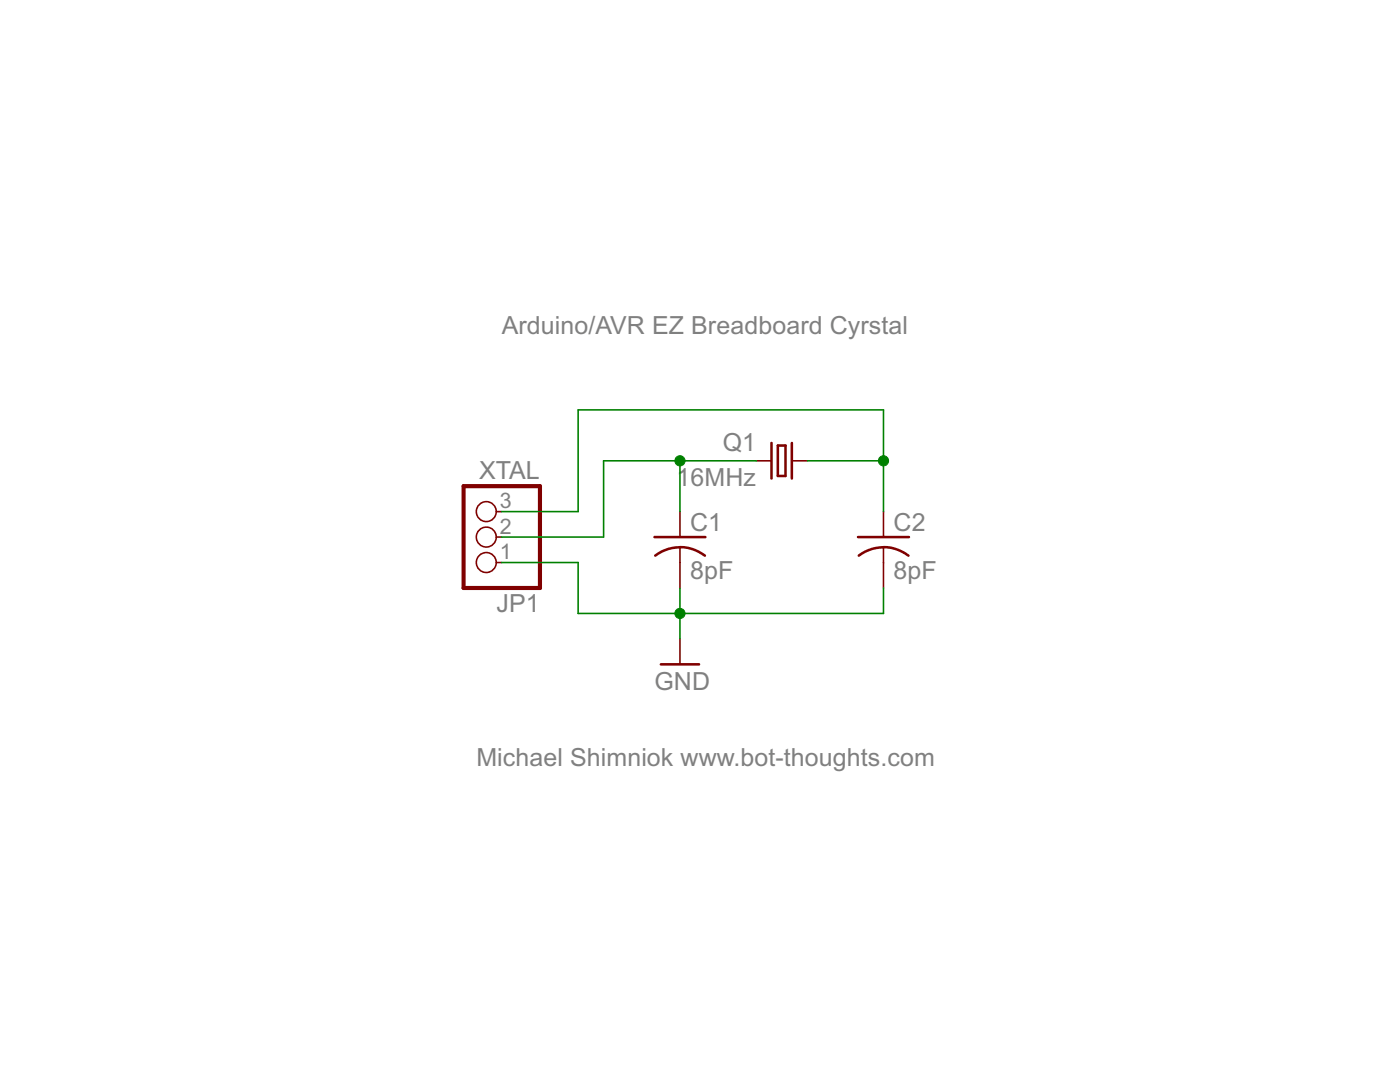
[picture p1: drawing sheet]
<?xml version="1.0" encoding="utf-8"?>
<!DOCTYPE eagle SYSTEM "eagle.dtd">
<eagle version="6.4">
<drawing>
<settings>
<setting alwaysvectorfont="no"/>
<setting verticaltext="up"/>
</settings>
<grid distance="0.1" unitdist="inch" unit="inch" style="lines" multiple="1" display="no" altdistance="0.01" altunitdist="inch" altunit="inch"/>
<schematic xreflabel="%F%N/%S.%C%R" xrefpart="/%S.%C%R">
<libraries>
<library name="mes_crystal">
<symbols>
<symbol name="Q">
<wire x1="1.016" y1="0" x2="2.54" y2="0" width="0.1524" layer="94"/>
<wire x1="-2.54" y1="0" x2="-1.016" y2="0" width="0.1524" layer="94"/>
<wire x1="-0.381" y1="1.524" x2="-0.381" y2="-1.524" width="0.254" layer="94"/>
<wire x1="-0.381" y1="-1.524" x2="0.381" y2="-1.524" width="0.254" layer="94"/>
<wire x1="0.381" y1="-1.524" x2="0.381" y2="1.524" width="0.254" layer="94"/>
<wire x1="0.381" y1="1.524" x2="-0.381" y2="1.524" width="0.254" layer="94"/>
<wire x1="1.016" y1="1.778" x2="1.016" y2="-1.778" width="0.254" layer="94"/>
<wire x1="-1.016" y1="1.778" x2="-1.016" y2="-1.778" width="0.254" layer="94"/>
<text x="2.54" y="1.016" size="1.778" layer="95">&gt;NAME</text>
<text x="2.54" y="-2.54" size="1.778" layer="96">&gt;VALUE</text>
<text x="-2.159" y="-1.143" size="0.8636" layer="93">1</text>
<text x="1.524" y="-1.143" size="0.8636" layer="93">2</text>
<pin name="2" x="2.54" y="0" visible="off" length="point" direction="pas" swaplevel="1" rot="R180"/>
<pin name="1" x="-2.54" y="0" visible="off" length="point" direction="pas" swaplevel="1"/>
</symbol>
</symbols>
<devicesets>
<deviceset name="CRYSTAL" prefix="Q" uservalue="yes">
<gates>
<gate name="G$1" symbol="Q" x="0" y="0"/>
</gates>
<devices>
<device name="HC49S" package="HC49/S">
<connects>
<connect gate="G$1" pin="1" pad="1"/>
<connect gate="G$1" pin="2" pad="2"/>
</connects>
<technologies>
<technology name="">
<attribute name="MF" value="" constant="no"/>
<attribute name="MPN" value="" constant="no"/>
<attribute name="OC_FARNELL" value="1667008" constant="no"/>
<attribute name="OC_NEWARK" value="unknown" constant="no"/>
</technology>
</technologies>
</device>
<device name="HC49GW" package="HC49GW">
<connects>
<connect gate="G$1" pin="1" pad="1"/>
<connect gate="G$1" pin="2" pad="2"/>
</connects>
<technologies>
<technology name="">
<attribute name="MF" value="" constant="no"/>
<attribute name="MPN" value="" constant="no"/>
<attribute name="OC_FARNELL" value="unknown" constant="no"/>
<attribute name="OC_NEWARK" value="unknown" constant="no"/>
</technology>
</technologies>
</device>
<device name="HC49U-H" package="HC49U-H">
<connects>
<connect gate="G$1" pin="1" pad="1"/>
<connect gate="G$1" pin="2" pad="2"/>
</connects>
<technologies>
<technology name="">
<attribute name="MF" value="" constant="no"/>
<attribute name="MPN" value="" constant="no"/>
<attribute name="OC_FARNELL" value="1666973" constant="no"/>
<attribute name="OC_NEWARK" value="unknown" constant="no"/>
</technology>
</technologies>
</device>
<device name="HC49U-V" package="HC49U-V">
<connects>
<connect gate="G$1" pin="1" pad="1"/>
<connect gate="G$1" pin="2" pad="2"/>
</connects>
<technologies>
<technology name="">
<attribute name="MF" value="" constant="no"/>
<attribute name="MPN" value="" constant="no"/>
<attribute name="OC_FARNELL" value="1666969" constant="no"/>
<attribute name="OC_NEWARK" value="unknown" constant="no"/>
</technology>
</technologies>
</device>
<device name="HC49U70" package="HC49U70">
<connects>
<connect gate="G$1" pin="1" pad="1"/>
<connect gate="G$1" pin="2" pad="2"/>
</connects>
<technologies>
<technology name="">
<attribute name="MF" value="" constant="no"/>
<attribute name="MPN" value="" constant="no"/>
<attribute name="OC_FARNELL" value="unknown" constant="no"/>
<attribute name="OC_NEWARK" value="unknown" constant="no"/>
</technology>
</technologies>
</device>
<device name="HC49UP" package="HC49UP">
<connects>
<connect gate="G$1" pin="1" pad="1"/>
<connect gate="G$1" pin="2" pad="2"/>
</connects>
<technologies>
<technology name="">
<attribute name="MF" value="" constant="no"/>
<attribute name="MPN" value="" constant="no"/>
<attribute name="OC_FARNELL" value="unknown" constant="no"/>
<attribute name="OC_NEWARK" value="unknown" constant="no"/>
</technology>
</technologies>
</device>
<device name="HC18U-V" package="HC18U-V">
<connects>
<connect gate="G$1" pin="1" pad="1"/>
<connect gate="G$1" pin="2" pad="2"/>
</connects>
<technologies>
<technology name="">
<attribute name="MF" value="" constant="no"/>
<attribute name="MPN" value="" constant="no"/>
<attribute name="OC_FARNELL" value="unknown" constant="no"/>
<attribute name="OC_NEWARK" value="unknown" constant="no"/>
</technology>
</technologies>
</device>
<device name="HC33U-V" package="HC33U-V">
<connects>
<connect gate="G$1" pin="1" pad="1"/>
<connect gate="G$1" pin="2" pad="2"/>
</connects>
<technologies>
<technology name="">
<attribute name="MF" value="" constant="no"/>
<attribute name="MPN" value="" constant="no"/>
<attribute name="OC_FARNELL" value="unknown" constant="no"/>
<attribute name="OC_NEWARK" value="unknown" constant="no"/>
</technology>
</technologies>
</device>
<device name="SM49" package="SM49">
<connects>
<connect gate="G$1" pin="1" pad="1"/>
<connect gate="G$1" pin="2" pad="2"/>
</connects>
<technologies>
<technology name="">
<attribute name="MF" value="" constant="no"/>
<attribute name="MPN" value="" constant="no"/>
<attribute name="OC_FARNELL" value="unknown" constant="no"/>
<attribute name="OC_NEWARK" value="unknown" constant="no"/>
</technology>
</technologies>
</device>
<device name="TC26H" package="TC26H">
<connects>
<connect gate="G$1" pin="1" pad="1"/>
<connect gate="G$1" pin="2" pad="2"/>
</connects>
<technologies>
<technology name="">
<attribute name="MF" value="" constant="no"/>
<attribute name="MPN" value="" constant="no"/>
<attribute name="OC_FARNELL" value="unknown" constant="no"/>
<attribute name="OC_NEWARK" value="unknown" constant="no"/>
</technology>
</technologies>
</device>
<device name="TC26V" package="TC26V">
<connects>
<connect gate="G$1" pin="1" pad="1"/>
<connect gate="G$1" pin="2" pad="2"/>
</connects>
<technologies>
<technology name="">
<attribute name="MF" value="" constant="no"/>
<attribute name="MPN" value="" constant="no"/>
<attribute name="OC_FARNELL" value="unknown" constant="no"/>
<attribute name="OC_NEWARK" value="unknown" constant="no"/>
</technology>
</technologies>
</device>
<device name="TC38H" package="TC38H">
<connects>
<connect gate="G$1" pin="1" pad="1"/>
<connect gate="G$1" pin="2" pad="2"/>
</connects>
<technologies>
<technology name="">
<attribute name="MF" value="" constant="no"/>
<attribute name="MPN" value="" constant="no"/>
<attribute name="OC_FARNELL" value="unknown" constant="no"/>
<attribute name="OC_NEWARK" value="unknown" constant="no"/>
</technology>
</technologies>
</device>
<device name="68SMX" package="86SMX">
<connects>
<connect gate="G$1" pin="1" pad="1"/>
<connect gate="G$1" pin="2" pad="4"/>
</connects>
<technologies>
<technology name="">
<attribute name="MF" value="" constant="no"/>
<attribute name="MPN" value="" constant="no"/>
<attribute name="OC_FARNELL" value="6344860" constant="no"/>
<attribute name="OC_NEWARK" value="unknown" constant="no"/>
</technology>
</technologies>
</device>
<device name="MM20SS" package="MM20SS">
<connects>
<connect gate="G$1" pin="1" pad="1"/>
<connect gate="G$1" pin="2" pad="4"/>
</connects>
<technologies>
<technology name="">
<attribute name="MF" value="" constant="no"/>
<attribute name="MPN" value="" constant="no"/>
<attribute name="OC_FARNELL" value="unknown" constant="no"/>
<attribute name="OC_NEWARK" value="unknown" constant="no"/>
</technology>
</technologies>
</device>
<device name="MM39SL" package="MM39SL">
<connects>
<connect gate="G$1" pin="1" pad="1"/>
<connect gate="G$1" pin="2" pad="4"/>
</connects>
<technologies>
<technology name="">
<attribute name="MF" value="" constant="no"/>
<attribute name="MPN" value="" constant="no"/>
<attribute name="OC_FARNELL" value="unknown" constant="no"/>
<attribute name="OC_NEWARK" value="unknown" constant="no"/>
</technology>
</technologies>
</device>
<device name="CTS406" package="CTS406">
<connects>
<connect gate="G$1" pin="1" pad="1"/>
<connect gate="G$1" pin="2" pad="3"/>
</connects>
<technologies>
<technology name="">
<attribute name="MF" value="" constant="no"/>
<attribute name="MPN" value="" constant="no"/>
<attribute name="OC_FARNELL" value="unknown" constant="no"/>
<attribute name="OC_NEWARK" value="unknown" constant="no"/>
</technology>
</technologies>
</device>
<device name="NDK5X3" package="NDK_2PAD_5X3">
<connects>
<connect gate="G$1" pin="1" pad="P$1"/>
<connect gate="G$1" pin="2" pad="P$2"/>
</connects>
<technologies>
<technology name=""/>
</technologies>
</device>
</devices>
</deviceset>
</devicesets>
</library>
<library name="rcl">
<symbols>
<symbol name="C-US">
<wire x1="-2.54" y1="0" x2="2.54" y2="0" width="0.254" layer="94"/>
<wire x1="0" y1="-1.016" x2="0" y2="-2.54" width="0.1524" layer="94"/>
<wire x1="0" y1="-1" x2="2.4892" y2="-1.8542" width="0.254" layer="94" curve="-37.878202"/>
<wire x1="-2.4668" y1="-1.8504" x2="0" y2="-1.0161" width="0.254" layer="94" curve="-37.373024"/>
<text x="1.016" y="0.635" size="1.778" layer="95">&gt;NAME</text>
<text x="1.016" y="-4.191" size="1.778" layer="96">&gt;VALUE</text>
<pin name="1" x="0" y="2.54" visible="off" length="short" direction="pas" swaplevel="1" rot="R270"/>
<pin name="2" x="0" y="-5.08" visible="off" length="short" direction="pas" swaplevel="1" rot="R90"/>
</symbol>
</symbols>
<devicesets>
<deviceset name="C-US" prefix="C" uservalue="yes">
<gates>
<gate name="G$1" symbol="C-US" x="0" y="0"/>
</gates>
<devices>
<device name="C0402" package="C0402">
<connects>
<connect gate="G$1" pin="1" pad="1"/>
<connect gate="G$1" pin="2" pad="2"/>
</connects>
<technologies>
<technology name=""/>
</technologies>
</device>
<device name="C0504" package="C0504">
<connects>
<connect gate="G$1" pin="1" pad="1"/>
<connect gate="G$1" pin="2" pad="2"/>
</connects>
<technologies>
<technology name=""/>
</technologies>
</device>
<device name="C0603" package="C0603">
<connects>
<connect gate="G$1" pin="1" pad="1"/>
<connect gate="G$1" pin="2" pad="2"/>
</connects>
<technologies>
<technology name=""/>
</technologies>
</device>
<device name="C0805" package="C0805">
<connects>
<connect gate="G$1" pin="1" pad="1"/>
<connect gate="G$1" pin="2" pad="2"/>
</connects>
<technologies>
<technology name=""/>
</technologies>
</device>
<device name="C1005" package="C1005">
<connects>
<connect gate="G$1" pin="1" pad="1"/>
<connect gate="G$1" pin="2" pad="2"/>
</connects>
<technologies>
<technology name=""/>
</technologies>
</device>
<device name="C1206" package="C1206">
<connects>
<connect gate="G$1" pin="1" pad="1"/>
<connect gate="G$1" pin="2" pad="2"/>
</connects>
<technologies>
<technology name=""/>
</technologies>
</device>
<device name="C1210" package="C1210">
<connects>
<connect gate="G$1" pin="1" pad="1"/>
<connect gate="G$1" pin="2" pad="2"/>
</connects>
<technologies>
<technology name=""/>
</technologies>
</device>
<device name="C1310" package="C1310">
<connects>
<connect gate="G$1" pin="1" pad="1"/>
<connect gate="G$1" pin="2" pad="2"/>
</connects>
<technologies>
<technology name=""/>
</technologies>
</device>
<device name="C1608" package="C1608">
<connects>
<connect gate="G$1" pin="1" pad="1"/>
<connect gate="G$1" pin="2" pad="2"/>
</connects>
<technologies>
<technology name=""/>
</technologies>
</device>
<device name="C1812" package="C1812">
<connects>
<connect gate="G$1" pin="1" pad="1"/>
<connect gate="G$1" pin="2" pad="2"/>
</connects>
<technologies>
<technology name=""/>
</technologies>
</device>
<device name="C1825" package="C1825">
<connects>
<connect gate="G$1" pin="1" pad="1"/>
<connect gate="G$1" pin="2" pad="2"/>
</connects>
<technologies>
<technology name=""/>
</technologies>
</device>
<device name="C2012" package="C2012">
<connects>
<connect gate="G$1" pin="1" pad="1"/>
<connect gate="G$1" pin="2" pad="2"/>
</connects>
<technologies>
<technology name=""/>
</technologies>
</device>
<device name="C3216" package="C3216">
<connects>
<connect gate="G$1" pin="1" pad="1"/>
<connect gate="G$1" pin="2" pad="2"/>
</connects>
<technologies>
<technology name=""/>
</technologies>
</device>
<device name="C3225" package="C3225">
<connects>
<connect gate="G$1" pin="1" pad="1"/>
<connect gate="G$1" pin="2" pad="2"/>
</connects>
<technologies>
<technology name=""/>
</technologies>
</device>
<device name="C4532" package="C4532">
<connects>
<connect gate="G$1" pin="1" pad="1"/>
<connect gate="G$1" pin="2" pad="2"/>
</connects>
<technologies>
<technology name=""/>
</technologies>
</device>
<device name="C4564" package="C4564">
<connects>
<connect gate="G$1" pin="1" pad="1"/>
<connect gate="G$1" pin="2" pad="2"/>
</connects>
<technologies>
<technology name=""/>
</technologies>
</device>
<device name="025-024X044" package="C025-024X044">
<connects>
<connect gate="G$1" pin="1" pad="1"/>
<connect gate="G$1" pin="2" pad="2"/>
</connects>
<technologies>
<technology name=""/>
</technologies>
</device>
<device name="025-025X050" package="C025-025X050">
<connects>
<connect gate="G$1" pin="1" pad="1"/>
<connect gate="G$1" pin="2" pad="2"/>
</connects>
<technologies>
<technology name=""/>
</technologies>
</device>
<device name="025-030X050" package="C025-030X050">
<connects>
<connect gate="G$1" pin="1" pad="1"/>
<connect gate="G$1" pin="2" pad="2"/>
</connects>
<technologies>
<technology name=""/>
</technologies>
</device>
<device name="025-040X050" package="C025-040X050">
<connects>
<connect gate="G$1" pin="1" pad="1"/>
<connect gate="G$1" pin="2" pad="2"/>
</connects>
<technologies>
<technology name=""/>
</technologies>
</device>
<device name="025-050X050" package="C025-050X050">
<connects>
<connect gate="G$1" pin="1" pad="1"/>
<connect gate="G$1" pin="2" pad="2"/>
</connects>
<technologies>
<technology name=""/>
</technologies>
</device>
<device name="025-060X050" package="C025-060X050">
<connects>
<connect gate="G$1" pin="1" pad="1"/>
<connect gate="G$1" pin="2" pad="2"/>
</connects>
<technologies>
<technology name=""/>
</technologies>
</device>
<device name="C025_050-024X070" package="C025_050-024X070">
<connects>
<connect gate="G$1" pin="1" pad="1"/>
<connect gate="G$1" pin="2" pad="2"/>
</connects>
<technologies>
<technology name=""/>
</technologies>
</device>
<device name="025_050-025X075" package="C025_050-025X075">
<connects>
<connect gate="G$1" pin="1" pad="1"/>
<connect gate="G$1" pin="2" pad="2"/>
</connects>
<technologies>
<technology name=""/>
</technologies>
</device>
<device name="025_050-035X075" package="C025_050-035X075">
<connects>
<connect gate="G$1" pin="1" pad="1"/>
<connect gate="G$1" pin="2" pad="2"/>
</connects>
<technologies>
<technology name=""/>
</technologies>
</device>
<device name="025_050-045X075" package="C025_050-045X075">
<connects>
<connect gate="G$1" pin="1" pad="1"/>
<connect gate="G$1" pin="2" pad="2"/>
</connects>
<technologies>
<technology name=""/>
</technologies>
</device>
<device name="025_050-055X075" package="C025_050-055X075">
<connects>
<connect gate="G$1" pin="1" pad="1"/>
<connect gate="G$1" pin="2" pad="2"/>
</connects>
<technologies>
<technology name=""/>
</technologies>
</device>
<device name="050-024X044" package="C050-024X044">
<connects>
<connect gate="G$1" pin="1" pad="1"/>
<connect gate="G$1" pin="2" pad="2"/>
</connects>
<technologies>
<technology name=""/>
</technologies>
</device>
<device name="050-025X075" package="C050-025X075">
<connects>
<connect gate="G$1" pin="1" pad="1"/>
<connect gate="G$1" pin="2" pad="2"/>
</connects>
<technologies>
<technology name=""/>
</technologies>
</device>
<device name="050-045X075" package="C050-045X075">
<connects>
<connect gate="G$1" pin="1" pad="1"/>
<connect gate="G$1" pin="2" pad="2"/>
</connects>
<technologies>
<technology name=""/>
</technologies>
</device>
<device name="050-030X075" package="C050-030X075">
<connects>
<connect gate="G$1" pin="1" pad="1"/>
<connect gate="G$1" pin="2" pad="2"/>
</connects>
<technologies>
<technology name=""/>
</technologies>
</device>
<device name="050-050X075" package="C050-050X075">
<connects>
<connect gate="G$1" pin="1" pad="1"/>
<connect gate="G$1" pin="2" pad="2"/>
</connects>
<technologies>
<technology name=""/>
</technologies>
</device>
<device name="050-055X075" package="C050-055X075">
<connects>
<connect gate="G$1" pin="1" pad="1"/>
<connect gate="G$1" pin="2" pad="2"/>
</connects>
<technologies>
<technology name=""/>
</technologies>
</device>
<device name="050-075X075" package="C050-075X075">
<connects>
<connect gate="G$1" pin="1" pad="1"/>
<connect gate="G$1" pin="2" pad="2"/>
</connects>
<technologies>
<technology name=""/>
</technologies>
</device>
<device name="050H075X075" package="C050H075X075">
<connects>
<connect gate="G$1" pin="1" pad="1"/>
<connect gate="G$1" pin="2" pad="2"/>
</connects>
<technologies>
<technology name=""/>
</technologies>
</device>
<device name="075-032X103" package="C075-032X103">
<connects>
<connect gate="G$1" pin="1" pad="1"/>
<connect gate="G$1" pin="2" pad="2"/>
</connects>
<technologies>
<technology name=""/>
</technologies>
</device>
<device name="075-042X103" package="C075-042X103">
<connects>
<connect gate="G$1" pin="1" pad="1"/>
<connect gate="G$1" pin="2" pad="2"/>
</connects>
<technologies>
<technology name=""/>
</technologies>
</device>
<device name="075-052X106" package="C075-052X106">
<connects>
<connect gate="G$1" pin="1" pad="1"/>
<connect gate="G$1" pin="2" pad="2"/>
</connects>
<technologies>
<technology name=""/>
</technologies>
</device>
<device name="102-043X133" package="C102-043X133">
<connects>
<connect gate="G$1" pin="1" pad="1"/>
<connect gate="G$1" pin="2" pad="2"/>
</connects>
<technologies>
<technology name=""/>
</technologies>
</device>
<device name="102-054X133" package="C102-054X133">
<connects>
<connect gate="G$1" pin="1" pad="1"/>
<connect gate="G$1" pin="2" pad="2"/>
</connects>
<technologies>
<technology name=""/>
</technologies>
</device>
<device name="102-064X133" package="C102-064X133">
<connects>
<connect gate="G$1" pin="1" pad="1"/>
<connect gate="G$1" pin="2" pad="2"/>
</connects>
<technologies>
<technology name=""/>
</technologies>
</device>
<device name="102_152-062X184" package="C102_152-062X184">
<connects>
<connect gate="G$1" pin="1" pad="1"/>
<connect gate="G$1" pin="2" pad="2"/>
</connects>
<technologies>
<technology name=""/>
</technologies>
</device>
<device name="150-054X183" package="C150-054X183">
<connects>
<connect gate="G$1" pin="1" pad="1"/>
<connect gate="G$1" pin="2" pad="2"/>
</connects>
<technologies>
<technology name=""/>
</technologies>
</device>
<device name="150-064X183" package="C150-064X183">
<connects>
<connect gate="G$1" pin="1" pad="1"/>
<connect gate="G$1" pin="2" pad="2"/>
</connects>
<technologies>
<technology name=""/>
</technologies>
</device>
<device name="150-072X183" package="C150-072X183">
<connects>
<connect gate="G$1" pin="1" pad="1"/>
<connect gate="G$1" pin="2" pad="2"/>
</connects>
<technologies>
<technology name=""/>
</technologies>
</device>
<device name="150-084X183" package="C150-084X183">
<connects>
<connect gate="G$1" pin="1" pad="1"/>
<connect gate="G$1" pin="2" pad="2"/>
</connects>
<technologies>
<technology name=""/>
</technologies>
</device>
<device name="150-091X182" package="C150-091X182">
<connects>
<connect gate="G$1" pin="1" pad="1"/>
<connect gate="G$1" pin="2" pad="2"/>
</connects>
<technologies>
<technology name=""/>
</technologies>
</device>
<device name="225-062X268" package="C225-062X268">
<connects>
<connect gate="G$1" pin="1" pad="1"/>
<connect gate="G$1" pin="2" pad="2"/>
</connects>
<technologies>
<technology name=""/>
</technologies>
</device>
<device name="225-074X268" package="C225-074X268">
<connects>
<connect gate="G$1" pin="1" pad="1"/>
<connect gate="G$1" pin="2" pad="2"/>
</connects>
<technologies>
<technology name=""/>
</technologies>
</device>
<device name="225-087X268" package="C225-087X268">
<connects>
<connect gate="G$1" pin="1" pad="1"/>
<connect gate="G$1" pin="2" pad="2"/>
</connects>
<technologies>
<technology name=""/>
</technologies>
</device>
<device name="225-108X268" package="C225-108X268">
<connects>
<connect gate="G$1" pin="1" pad="1"/>
<connect gate="G$1" pin="2" pad="2"/>
</connects>
<technologies>
<technology name=""/>
</technologies>
</device>
<device name="225-113X268" package="C225-113X268">
<connects>
<connect gate="G$1" pin="1" pad="1"/>
<connect gate="G$1" pin="2" pad="2"/>
</connects>
<technologies>
<technology name=""/>
</technologies>
</device>
<device name="275-093X316" package="C275-093X316">
<connects>
<connect gate="G$1" pin="1" pad="1"/>
<connect gate="G$1" pin="2" pad="2"/>
</connects>
<technologies>
<technology name=""/>
</technologies>
</device>
<device name="275-113X316" package="C275-113X316">
<connects>
<connect gate="G$1" pin="1" pad="1"/>
<connect gate="G$1" pin="2" pad="2"/>
</connects>
<technologies>
<technology name=""/>
</technologies>
</device>
<device name="275-134X316" package="C275-134X316">
<connects>
<connect gate="G$1" pin="1" pad="1"/>
<connect gate="G$1" pin="2" pad="2"/>
</connects>
<technologies>
<technology name=""/>
</technologies>
</device>
<device name="275-205X316" package="C275-205X316">
<connects>
<connect gate="G$1" pin="1" pad="1"/>
<connect gate="G$1" pin="2" pad="2"/>
</connects>
<technologies>
<technology name=""/>
</technologies>
</device>
<device name="325-137X374" package="C325-137X374">
<connects>
<connect gate="G$1" pin="1" pad="1"/>
<connect gate="G$1" pin="2" pad="2"/>
</connects>
<technologies>
<technology name=""/>
</technologies>
</device>
<device name="325-162X374" package="C325-162X374">
<connects>
<connect gate="G$1" pin="1" pad="1"/>
<connect gate="G$1" pin="2" pad="2"/>
</connects>
<technologies>
<technology name=""/>
</technologies>
</device>
<device name="325-182X374" package="C325-182X374">
<connects>
<connect gate="G$1" pin="1" pad="1"/>
<connect gate="G$1" pin="2" pad="2"/>
</connects>
<technologies>
<technology name=""/>
</technologies>
</device>
<device name="375-192X418" package="C375-192X418">
<connects>
<connect gate="G$1" pin="1" pad="1"/>
<connect gate="G$1" pin="2" pad="2"/>
</connects>
<technologies>
<technology name=""/>
</technologies>
</device>
<device name="375-203X418" package="C375-203X418">
<connects>
<connect gate="G$1" pin="1" pad="1"/>
<connect gate="G$1" pin="2" pad="2"/>
</connects>
<technologies>
<technology name=""/>
</technologies>
</device>
<device name="050-035X075" package="C050-035X075">
<connects>
<connect gate="G$1" pin="1" pad="1"/>
<connect gate="G$1" pin="2" pad="2"/>
</connects>
<technologies>
<technology name=""/>
</technologies>
</device>
<device name="375-155X418" package="C375-155X418">
<connects>
<connect gate="G$1" pin="1" pad="1"/>
<connect gate="G$1" pin="2" pad="2"/>
</connects>
<technologies>
<technology name=""/>
</technologies>
</device>
<device name="075-063X106" package="C075-063X106">
<connects>
<connect gate="G$1" pin="1" pad="1"/>
<connect gate="G$1" pin="2" pad="2"/>
</connects>
<technologies>
<technology name=""/>
</technologies>
</device>
<device name="275-154X316" package="C275-154X316">
<connects>
<connect gate="G$1" pin="1" pad="1"/>
<connect gate="G$1" pin="2" pad="2"/>
</connects>
<technologies>
<technology name=""/>
</technologies>
</device>
<device name="275-173X316" package="C275-173X316">
<connects>
<connect gate="G$1" pin="1" pad="1"/>
<connect gate="G$1" pin="2" pad="2"/>
</connects>
<technologies>
<technology name=""/>
</technologies>
</device>
<device name="C0402K" package="C0402K">
<connects>
<connect gate="G$1" pin="1" pad="1"/>
<connect gate="G$1" pin="2" pad="2"/>
</connects>
<technologies>
<technology name=""/>
</technologies>
</device>
<device name="C0603K" package="C0603K">
<connects>
<connect gate="G$1" pin="1" pad="1"/>
<connect gate="G$1" pin="2" pad="2"/>
</connects>
<technologies>
<technology name=""/>
</technologies>
</device>
<device name="C0805K" package="C0805K">
<connects>
<connect gate="G$1" pin="1" pad="1"/>
<connect gate="G$1" pin="2" pad="2"/>
</connects>
<technologies>
<technology name=""/>
</technologies>
</device>
<device name="C1206K" package="C1206K">
<connects>
<connect gate="G$1" pin="1" pad="1"/>
<connect gate="G$1" pin="2" pad="2"/>
</connects>
<technologies>
<technology name=""/>
</technologies>
</device>
<device name="C1210K" package="C1210K">
<connects>
<connect gate="G$1" pin="1" pad="1"/>
<connect gate="G$1" pin="2" pad="2"/>
</connects>
<technologies>
<technology name=""/>
</technologies>
</device>
<device name="C1812K" package="C1812K">
<connects>
<connect gate="G$1" pin="1" pad="1"/>
<connect gate="G$1" pin="2" pad="2"/>
</connects>
<technologies>
<technology name=""/>
</technologies>
</device>
<device name="C1825K" package="C1825K">
<connects>
<connect gate="G$1" pin="1" pad="1"/>
<connect gate="G$1" pin="2" pad="2"/>
</connects>
<technologies>
<technology name=""/>
</technologies>
</device>
<device name="C2220K" package="C2220K">
<connects>
<connect gate="G$1" pin="1" pad="1"/>
<connect gate="G$1" pin="2" pad="2"/>
</connects>
<technologies>
<technology name=""/>
</technologies>
</device>
<device name="C2225K" package="C2225K">
<connects>
<connect gate="G$1" pin="1" pad="1"/>
<connect gate="G$1" pin="2" pad="2"/>
</connects>
<technologies>
<technology name=""/>
</technologies>
</device>
<device name="C0201" package="C0201">
<connects>
<connect gate="G$1" pin="1" pad="1"/>
<connect gate="G$1" pin="2" pad="2"/>
</connects>
<technologies>
<technology name=""/>
</technologies>
</device>
<device name="C1808" package="C1808">
<connects>
<connect gate="G$1" pin="1" pad="1"/>
<connect gate="G$1" pin="2" pad="2"/>
</connects>
<technologies>
<technology name=""/>
</technologies>
</device>
<device name="C3640" package="C3640">
<connects>
<connect gate="G$1" pin="1" pad="1"/>
<connect gate="G$1" pin="2" pad="2"/>
</connects>
<technologies>
<technology name=""/>
</technologies>
</device>
</devices>
</deviceset>
</devicesets>
</library>
<library name="pinhead-2">
<symbols>
<symbol name="PINH1X03">
<wire x1="-6.35" y1="-5.08" x2="1.27" y2="-5.08" width="0.4064" layer="94"/>
<wire x1="1.27" y1="-5.08" x2="1.27" y2="5.08" width="0.4064" layer="94"/>
<wire x1="1.27" y1="5.08" x2="-6.35" y2="5.08" width="0.4064" layer="94"/>
<wire x1="-6.35" y1="5.08" x2="-6.35" y2="-5.08" width="0.4064" layer="94"/>
<text x="-6.35" y="5.715" size="1.778" layer="95">&gt;NAME</text>
<text x="-6.35" y="-7.62" size="1.778" layer="96">&gt;VALUE</text>
<pin name="1" x="-2.54" y="2.54" visible="pad" length="short" direction="pas" function="dot"/>
<pin name="2" x="-2.54" y="0" visible="pad" length="short" direction="pas" function="dot"/>
<pin name="3" x="-2.54" y="-2.54" visible="pad" length="short" direction="pas" function="dot"/>
</symbol>
</symbols>
<devicesets>
<deviceset name="PINHD-1X03" prefix="JP" uservalue="yes">
<gates>
<gate name="A" symbol="PINH1X03" x="0" y="0"/>
</gates>
<devices>
<device name="_2.54" package="1X03">
<connects>
<connect gate="A" pin="1" pad="1"/>
<connect gate="A" pin="2" pad="2"/>
<connect gate="A" pin="3" pad="3"/>
</connects>
<technologies>
<technology name=""/>
</technologies>
</device>
<device name="_2.54-S" package="1X03-S">
<connects>
<connect gate="A" pin="1" pad="1"/>
<connect gate="A" pin="2" pad="2"/>
<connect gate="A" pin="3" pad="3"/>
</connects>
<technologies>
<technology name=""/>
</technologies>
</device>
<device name="_2.54-90°" package="1X03/90">
<connects>
<connect gate="A" pin="1" pad="1"/>
<connect gate="A" pin="2" pad="2"/>
<connect gate="A" pin="3" pad="3"/>
</connects>
<technologies>
<technology name=""/>
</technologies>
</device>
<device name="_2.54-90°-S" package="1X03/90-S">
<connects>
<connect gate="A" pin="1" pad="1"/>
<connect gate="A" pin="2" pad="2"/>
<connect gate="A" pin="3" pad="3"/>
</connects>
<technologies>
<technology name=""/>
</technologies>
</device>
<device name="_2.00" package="1X03M">
<connects>
<connect gate="A" pin="1" pad="1"/>
<connect gate="A" pin="2" pad="2"/>
<connect gate="A" pin="3" pad="3"/>
</connects>
<technologies>
<technology name=""/>
</technologies>
</device>
<device name="_2.54-SMD" package="1X03SMD">
<connects>
<connect gate="A" pin="1" pad="1"/>
<connect gate="A" pin="2" pad="2"/>
<connect gate="A" pin="3" pad="3"/>
</connects>
<technologies>
<technology name=""/>
</technologies>
</device>
<device name="_2.54-SMD-90°" package="1X03SMD/90">
<connects>
<connect gate="A" pin="1" pad="1"/>
<connect gate="A" pin="2" pad="2"/>
<connect gate="A" pin="3" pad="3"/>
</connects>
<technologies>
<technology name=""/>
</technologies>
</device>
</devices>
</deviceset>
</devicesets>
</library>
<library name="mes">
<symbols>
<symbol name="GND">
<wire x1="-1.905" y1="0" x2="1.905" y2="0" width="0.254" layer="94"/>
<text x="-2.54" y="-2.54" size="1.778" layer="96">&gt;VALUE</text>
<pin name="GND" x="0" y="2.54" visible="off" length="short" direction="sup" rot="R270"/>
</symbol>
</symbols>
<devicesets>
<deviceset name="GND" prefix="GND">
<gates>
<gate name="1" symbol="GND" x="0" y="0"/>
</gates>
<devices>
<device name="">
<technologies>
<technology name=""/>
</technologies>
</device>
</devices>
</deviceset>
</devicesets>
</library>
</libraries>
<attributes>
<attribute name="DATABASE" value="./../PARTSDB.TXT"/>
</attributes>
<variantdefs>
</variantdefs>
<classes>
<class number="0" name="default" width="0" drill="0">
</class>
</classes>
<parts>
<part name="Q1" library="mes_crystal" deviceset="CRYSTAL" device="NDK5X3">
<attribute name="PARTNO" value="NX5032GA-16.000000MHZ-LN-CD-1"/>
</part>
<part name="C1" library="rcl" deviceset="C-US" device="C0603" value="8pF">
<attribute name="BOM" value="INCLUDE"/>
<attribute name="PARTNO" value="C1608C0G1H080D"/>
</part>
<part name="C2" library="rcl" deviceset="C-US" device="C0603" value="8pF">
<attribute name="BOM" value="INCLUDE"/>
<attribute name="PARTNO" value="C1608C0G1H080D"/>
</part>
<part name="JP1" library="pinhead-2" deviceset="PINHD-1X03" device="_2.54-S" value="XTAL">
<attribute name="BOM" value="EXCLUDE"/>
</part>
<part name="GND1" library="mes" deviceset="GND" device=""/>
</parts>
<sheets>
<sheet>
<plain>
<text x="25.4" y="48.26" size="1.778" layer="95">Arduino/AVR EZ Breadboard Cyrstal</text>
<text x="22.86" y="5.08" size="1.778" layer="95">Michael Shimniok www.bot-thoughts.com</text>
<text x="35.56" y="45.72" size="1.778" layer="95">R0.2A</text>
</plain>
<instances>
<instance part="Q1" gate="G$1" x="53.34" y="35.56" rot="MR0">
<attribute name="PARTNO" x="53.34" y="35.56" size="1.778" layer="96" display="off"/>
</instance>
<instance part="C1" gate="G$1" x="43.18" y="27.94">
<attribute name="PARTNO" value="C1608C0G1H080D" x="43.18" y="27.94" size="1.778" layer="96" display="off"/>
<attribute name="BOM" value="INCLUDE" x="43.18" y="27.94" size="1.778" layer="96" display="off"/>
</instance>
<instance part="C2" gate="G$1" x="63.5" y="27.94">
<attribute name="PARTNO" value="C1608C0G1H080D" x="63.5" y="27.94" size="1.778" layer="96" display="off"/>
<attribute name="BOM" value="INCLUDE" x="63.5" y="27.94" size="1.778" layer="96" display="off"/>
</instance>
<instance part="JP1" gate="A" x="22.86" y="27.94" rot="R180">
<attribute name="BOM" value="EXCLUDE" x="22.86" y="27.94" size="1.778" layer="96" display="off"/>
</instance>
<instance part="GND1" gate="1" x="43.18" y="15.24"/>
</instances>
<busses>
</busses>
<nets>
<net name="GND" class="0">
<segment>
<pinref part="JP1" gate="A" pin="1"/>
<wire x1="25.4" y1="25.4" x2="33.02" y2="25.4" width="0.1524" layer="91"/>
<wire x1="33.02" y1="25.4" x2="33.02" y2="20.32" width="0.1524" layer="91"/>
<wire x1="33.02" y1="20.32" x2="43.18" y2="20.32" width="0.1524" layer="91"/>
<pinref part="C2" gate="G$1" pin="2"/>
<wire x1="43.18" y1="20.32" x2="63.5" y2="20.32" width="0.1524" layer="91"/>
<wire x1="63.5" y1="20.32" x2="63.5" y2="22.86" width="0.1524" layer="91"/>
<pinref part="C1" gate="G$1" pin="2"/>
<wire x1="43.18" y1="20.32" x2="43.18" y2="22.86" width="0.1524" layer="91"/>
<junction x="43.18" y="20.32"/>
<pinref part="GND1" gate="1" pin="GND"/>
<wire x1="43.18" y1="17.78" x2="43.18" y2="20.32" width="0.1524" layer="91"/>
</segment>
</net>
<net name="N$2" class="0">
<segment>
<pinref part="C1" gate="G$1" pin="1"/>
<wire x1="43.18" y1="35.56" x2="43.18" y2="30.48" width="0.1524" layer="91"/>
<pinref part="JP1" gate="A" pin="2"/>
<wire x1="25.4" y1="27.94" x2="35.56" y2="27.94" width="0.1524" layer="91"/>
<wire x1="35.56" y1="27.94" x2="35.56" y2="35.56" width="0.1524" layer="91"/>
<wire x1="35.56" y1="35.56" x2="43.18" y2="35.56" width="0.1524" layer="91"/>
<pinref part="Q1" gate="G$1" pin="2"/>
<wire x1="43.18" y1="35.56" x2="50.8" y2="35.56" width="0.1524" layer="91"/>
<junction x="43.18" y="35.56"/>
</segment>
</net>
<net name="N$3" class="0">
<segment>
<pinref part="C2" gate="G$1" pin="1"/>
<pinref part="JP1" gate="A" pin="3"/>
<wire x1="25.4" y1="30.48" x2="33.02" y2="30.48" width="0.1524" layer="91"/>
<wire x1="33.02" y1="30.48" x2="33.02" y2="40.64" width="0.1524" layer="91"/>
<wire x1="33.02" y1="40.64" x2="63.5" y2="40.64" width="0.1524" layer="91"/>
<wire x1="63.5" y1="40.64" x2="63.5" y2="35.56" width="0.1524" layer="91"/>
<pinref part="Q1" gate="G$1" pin="1"/>
<wire x1="63.5" y1="35.56" x2="63.5" y2="30.48" width="0.1524" layer="91"/>
<wire x1="55.88" y1="35.56" x2="63.5" y2="35.56" width="0.1524" layer="91"/>
<junction x="63.5" y="35.56"/>
</segment>
</net>
</nets>
</sheet>
</sheets>
<errors>
<approved hash="115,1,25.1629,26.5388,JP1,,,,,"/>
</errors>
</schematic>
</drawing>
</eagle>
